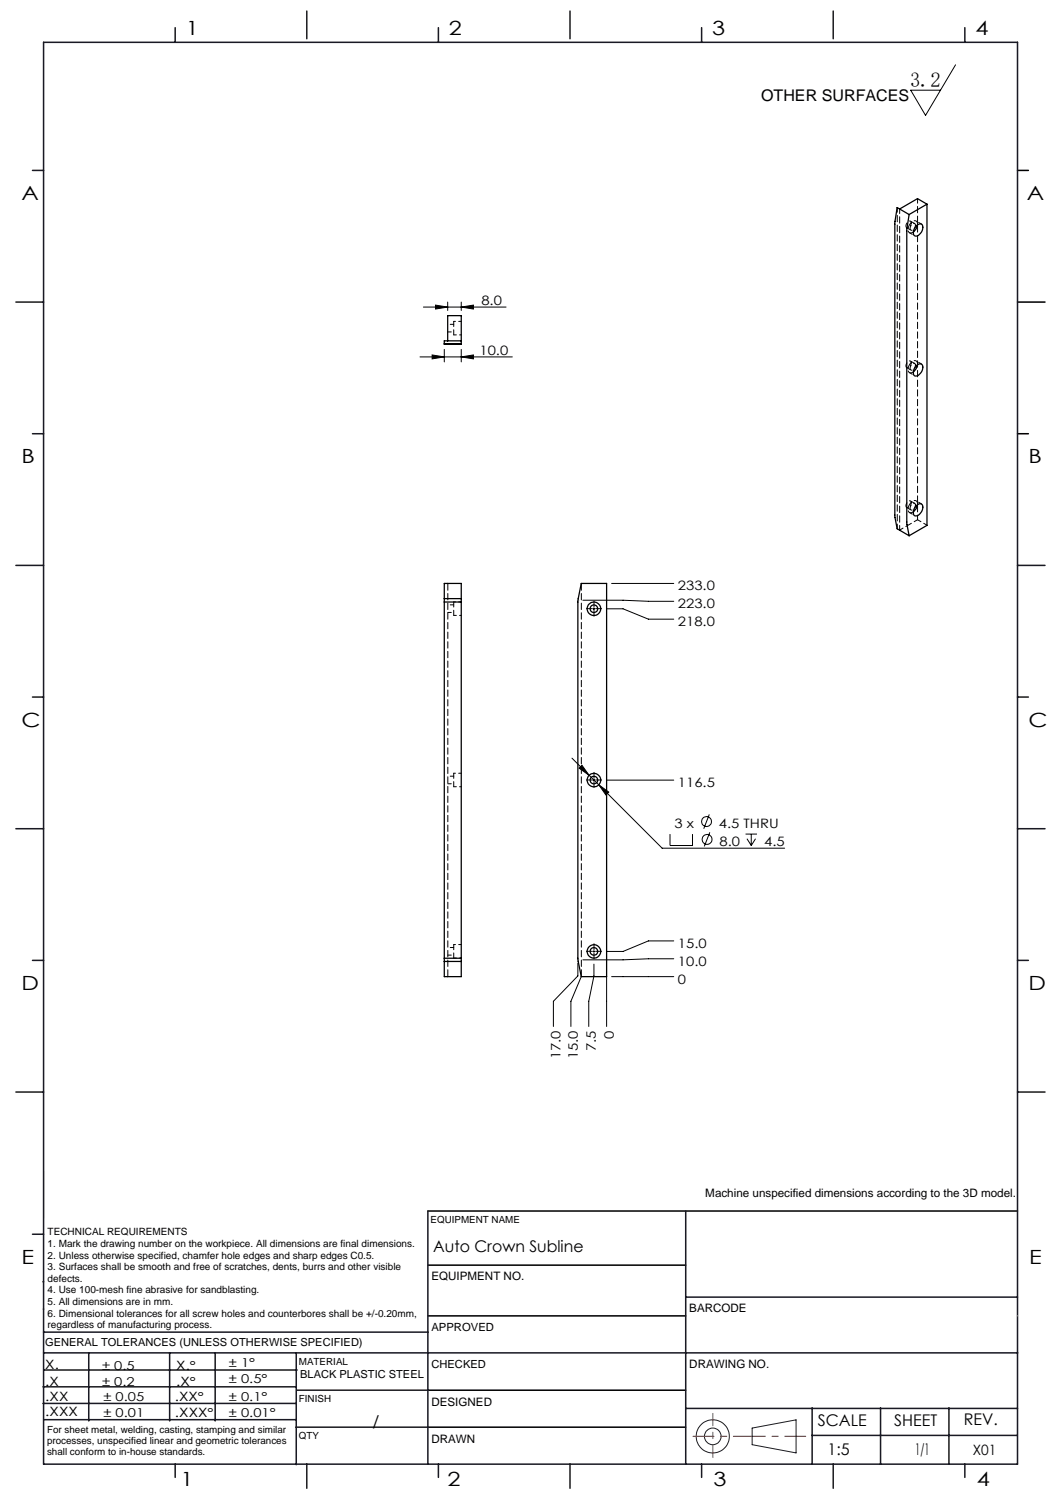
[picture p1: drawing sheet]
<svg xmlns="http://www.w3.org/2000/svg" width="210mm" height="297mm" viewBox="0 0 210 297" stroke-linecap="round" stroke-linejoin="round" font-family="sans-serif">
<g fill="none" stroke="#191924" stroke-width=".2">
<path d="M8.6 231.2v9.4M148.6 282l8.7-1.6v6.5l-8.7-1.6z"/>
<circle cx="140.8" cy="283.7" r="3.3"/>
<circle cx="140.8" cy="283.7" r="1.64"/>
</g>
<path d="M201 33.7h2.2M201 59.7h5.4M201 85.7h2.2M84.5 239.1h116.5M84.6 259.9h50.9M84.6 249.8h50.9M84.6 274.5h50.9M84.5 281.8h51" fill="none" stroke="#000" stroke-width=".3"/>
<path d="M136.9 283.6h22.3" fill="none" stroke="#f00" stroke-width=".2" stroke-dasharray="6.3 1.3 1.3 1.3" stroke-dashoffset="2.2"/>
<path d="M140.8 287.8v-8.7" fill="none" stroke="#f00" stroke-width=".2" stroke-dasharray="6.3 1.3 1.3 1.3" stroke-dashoffset="3.9"/>
<g fill="none" stroke="#191924" stroke-width=".3">
<path d="M8.6 8.4h192.4v280.7h-192.4zM34.6 5.5v2.9M60.6 2.2v5.5M86.6 5.5v2.9M112.6 2.2v5.5M138.6 5.5v2.9M164.6 2.2v5.5M190.6 5.5v2.9M6.4 33.7h2.2M3.1 59.7h5.5M6.4 85.7h2.2M3.1 111.7h5.5"/>
<path d="M201 111.7h5.4M6.4 137.7h2.2M201 137.7h2.2M3.1 163.7h5.5M201 163.7h5.4M6.4 189.6h2.2M201 189.6h2.2M3.1 215.6h5.5M201 215.6h5.4M84.5 239.1v50M135.5 239.1v50M6.4 243.7h2.2"/>
<path d="M8.5 253.1h.1M8.6 258.5h.1M135.5 256.1h65.5M8.5 277.1h49.9M8.5 273.9h49.9M8.6 267.2h192.4M8.6 263.1h75.9M8.8 270.5h49.9M17.5 267.2v13.4M33.5 267.2v13.4M42.5 267.2v13.4M58.5 267.2v22"/>
<path d="M58.6 274.5h26M135.5 278.1h65.5M160.4 278v11.1M174 278v11.1M187.5 278v11.1M8.8 280.3h49.7M34.6 289.1v2.6M58.5 281.8h26M60.6 289.1v4.8M86.6 289.1v2.6M112.6 289.1v4.8M138.6 289.1v2.6"/>
<path d="M160.4 283.5h40.5M164.6 289.1v4.8M190.6 289.1v2.6"/>
</g>
<path d="M114.2 118.5h.1M114.2 189.5h.1M201 259.9h.1" fill="none" stroke="#c0c0c0" stroke-width=".2"/>
<g fill="none" stroke="#000" stroke-width=".2">
<path d="M188.8 12.8l-6 10-2.9-5h5.9M88.4 59.7v1.6M91.1 59.7v1.6M83 70.5h18.2M83.6 60.6h16.4M85.4 70.1l2.4 .4-2.4 .4zM86 60.3l2.4 .3-2.4 .4zM87.8 69v2.5M91.1 60.6l2.4-.3v.7zM91.1 70.5l2.4-.4v.8zM91.1 69v2.5M115.1 118.5l18 .2"/>
<path d="M120.8 115.2h12.3M117.2 120.2h.3M117.3 120v.4M119.8 120.2h3.3l5 2.1h5M113 149.7l3.4 3.4M115 151.1l1.4 2-2-1.4zM116.4 153.1l1.9 1.9M117.2 154.1h.3M117.3 153.9v.3M118.3 155l2 1.4-.6 .6zM118.3 155l12.5 12.5h24.2M119.8 154.1h13.3"/>
<path d="M132.4 164.7v2.3h4.4v-2.3M140.1 160.8l-1.1 2.9M140.2 164.4l-1.1 2.7M147.3 164.7h2.2M147.6 165.6l.8 1.4M148.4 164.7v2.3M149.3 165.6l-.9 1.4M114.2 190.2v2.5l-4.9 5v5M114.8 192.9l-2 4.8v5M117.2 187.9h.3M117.3 187.7v.3M117.3 190.4v2.3l-1 5v5"/>
<path d="M119.8 192.9v9.8M120.8 192.9h12.3M133.1 185.8h-5l-5 2.1h-3.3M133.1 189.3l-18 .2"/>
<circle cx="139.6" cy="162.2" r=".98"/>
<circle cx="139.7" cy="165.7" r=".97"/>
</g>
<path d="M117.3 119.9v-1.2M117 120.2h-1.2M117.3 120.5v1.2M117.7 120.2h1.1M117 154h-1.2M117.3 153.7v-1.2M117.3 154.4v1.1M117.7 154h1.1M117 187.9h-1.2M117.3 187.5v-1.1M117.3 188.2v1.2M117.7 187.9h1.1" fill="none" stroke="#000" stroke-width=".2" stroke-dasharray="15.2 1.3 1.3 1.3"/>
<path d="M114.1 189.5v.1h.1v-.1zM114.1 118.5l.1 .1 .1-.1z" fill="#c0c0c0"/>
<g fill="#000">
<path d="M85.4 70.1l2.4 .4-2.4 .4zM91.1 70.5l2.4-.4v.8z"/>
<path d="M86 60.3l2.4 .3-2.4 .4zM91.1 60.6l2.4-.3v.7zM115 151.1l-.6 .6 2 1.4zM118.3 155l1.4 2 .6-.6z"/>
</g>
<g fill="none" stroke="#000" stroke-width=".25">
<path d="M177.7 41.3l-.5-.3-.4 2.9v58.1l.4 2.4 2.4 1.4M177.7 41.3l1.9 1.1M179.6 42.4l-.5 2.8v58.3l.5 2.3M181 44.7l.2-.3a.66 .66 0 0 1 .9-.1 .66 .66 0 0 1 .2 .9 1.61 1.61 0 0 1-1.5 1.4 1.34 1.34 0 0 1 .2-1.9zM181.3 44.4l-.3 .8-.6 .6M183.1 40.3l-3.5 2.1M183.1 40.3v63.4l-3.5 2.1M183.1 40.3l-1.8-1.1-3.6 2.1M87.8 67.9h3.3M88.4 67.3v-5h2.7v5.6M91.1 67.3h-3.3v.6M181.2 72.1a.66 .66 0 0 1 .9-.2 .66 .66 0 0 1 .2 .9 1.7 1.7 0 0 1-1.5 1.5 1.46 1.46 0 0 1 .4-2.2z"/>
<path d="M181.3 72l-.3 .8-.6 .6M181 99.9a.7 .7 0 0 1 .9-.4 .7 .7 0 0 1 .4 .9 1.42 1.42 0 0 1-1.7 1.4l-.1-1zM181.3 99.7l-.3 .7-.6 .7M87.8 118.2v.7M87.8 118.2v-3h3.3v3M87.8 118.9v70.3M87.8 118.9h3.3M87.8 118.2h3.3M91.1 118.2v.7M91.1 118.9v70.3M114.8 115.2h5v77.7h-5l-.6-3.4v-70.9zM87.8 189.2v.7"/>
<path d="M87.8 189.2h3.3M87.8 189.9h3.3M87.8 189.9v3h3.3v-3M91.1 189.2v.7"/>
<circle cx="117.3" cy="120.2" r=".75"/>
<circle cx="117.3" cy="120.2" r="1.34"/>
<circle cx="117.3" cy="154" r=".75"/>
<circle cx="117.3" cy="154" r="1.34"/>
<circle cx="117.3" cy="187.9" r=".75"/>
<circle cx="117.3" cy="187.9" r="1.33"/>
</g>
<path d="M91.1 67.9h-3.3M88.5 192.9v-77.7M114.8 192.9v-77.7" fill="none" stroke="#000" stroke-width=".2" stroke-dasharray="1.3 .6" stroke-dashoffset="-.1"/>
<path d="M89.6 63.5v2.6M89.6 118.9v2.6M89.6 152.7v2.7M89.6 186.5v2.7" fill="none" stroke="#000" stroke-width=".2" stroke-dasharray="1.3 .6" stroke-dashoffset=".3"/>
<path d="M89.6 66.1h1.5M91.1 63.5h-1.5M91.1 118.9h-1.5M89.6 121.5h1.5M89.6 155.4h1.5M91.1 152.7h-1.5M89.6 189.2h1.5M91.1 186.5h-1.5" fill="none" stroke="#000" stroke-width=".2" stroke-dasharray="1.3 .6" stroke-dashoffset=".8"/>
<g fill="none" stroke="#000" stroke-width=".2" stroke-dasharray="1.3 .6" stroke-dashoffset=".6">
<path d="M179.7 46l1 .6M182.1 44.3l-1.1-.7M88.5 65.5h1.1M89.6 64h-1.1M179.7 73.6l1 .6M182.1 71.9l-1.1-.6M182.1 99.5l-1.1-.6M89.6 119.4h-1.1M179.7 101.2l1 .6M88.5 120.9h1.1M88.5 154.8h1.1M89.6 153.3h-1.1"/>
<path d="M88.5 188.6h1.1M89.6 187.1h-1.1"/>
</g>
<path d="M177.3 104.4v-63.4M177.7 104.7v-63.4M181.3 102.6v-63.4" fill="none" stroke="#000" stroke-width=".2" stroke-dasharray="1.3 .6" stroke-dashoffset=".4"/>
<path d="M181.3 44.4a.63 .63 0 0 0-.3-.8 .63 .63 0 0 0-.9 .2 1.66 1.66 0 0 0-.5 2.1 .66 .66 0 0 0 .9-.1M181.3 72a.63 .63 0 0 0-.3-.8 .63 .63 0 0 0-.9 .3 1.66 1.66 0 0 0-.5 2 .66 .66 0 0 0 .9-.1M181.3 99.7a.63 .63 0 0 0-.3-.8 .63 .63 0 0 0-.9 .2 1.66 1.66 0 0 0-.5 2 .66 .66 0 0 0 .9 0" fill="none" stroke="#000" stroke-width=".2" stroke-dasharray="1.3 .6"/>
<path d="M180 44v-.2a.66 .66 0 0 0-.7 0 .66 .66 0 0 0-.3 .7 .35 .35 0 0 0 .3 .5l.5-.3 .2-.7M180.9 44.5l-.1-.2a.66 .66 0 0 0-.7 0 .66 .66 0 0 0-.3 .7 .35 .35 0 0 0 .3 .5l.5-.4 .3-.6M180 71.6v-.1a.66 .66 0 0 0-.7 0 .66 .66 0 0 0-.3 .6 .35 .35 0 0 0 .3 .5l.5-.3 .2-.7M180.9 72.1l-.1-.2a.66 .66 0 0 0-.7 0 .66 .66 0 0 0-.3 .7 .35 .35 0 0 0 .3 .5l.5-.3 .3-.7M180 99.3v-.2a.66 .66 0 0 0-.7 0 .66 .66 0 0 0-.3 .7 .35 .35 0 0 0 .3 .5l.5-.4 .2-.6M180.9 99.7l-.1-.1a.66 .66 0 0 0-.7 0 .66 .66 0 0 0-.3 .7 .35 .35 0 0 0 .3 .4l.5-.3 .3-.7" fill="none" stroke="#000" stroke-width=".2" stroke-dasharray="1.3 .6" stroke-dashoffset=".7"/>
<path d="M179.1 45l.8 .4M180.7 44.1l-.8-.4M179.1 72.6l.8 .5M180.7 71.8l-.8-.5M180.7 99.4l-.8-.5M177.7 104.7l3.6-2.1M179.1 100.2l.8 .5M181.3 102.6l1.9 1.1" fill="none" stroke="#000" stroke-width=".2" stroke-dasharray="1.3 .6" stroke-dashoffset=".5"/>
<text font-size="4.1" x="179.8" y="17.2">3.2</text>
<g font-size="3.9">
<text x="36.7" y="6.9">1</text>
<text x="88.7" y="6.9">2</text>
<text x="140.7" y="6.9">3</text>
<text x="192.7" y="6.9">4</text>
<text x="4.2" y="39.5">A</text>
<text x="202.9" y="39.5">A</text>
<text x="4.2" y="91.5">B</text>
<text x="203.2" y="91.5">B</text>
<text x="4.2" y="143.5">C</text>
<text x="203.2" y="143.5">C</text>
<text x="4.2" y="195.5">D</text>
<text x="203.2" y="195.5">D</text>
<text x="4.2" y="249.6">E</text>
<text x="203.3" y="249.6">E</text>
<text x="35.7" y="293.4">1</text>
<text x="88.4" y="293.4">2</text>
<text x="141" y="293.4">3</text>
<text x="193" y="293.4">4</text>
</g>
<g font-size="3.2">
<text x="150.4" y="20">OTHER SURFACES</text>
<text x="85.6" y="247.3">Auto Crown Subline</text>
<text x="73.6" y="281.8">/</text>
<text x="161.6" y="281.7">SCALE</text>
<text x="176.7" y="281.5">SHEET</text>
<text x="190.4" y="281.5">REV.</text>
<text x="163.5" y="287.4">1:5</text>
<text x="180.8" y="287.4">1/1</text>
</g>
<text font-size="2.8" x="192.2" y="287.3">X01</text>
<g font-size="2.6">
<text x="95.1" y="60.3">8.0</text>
<text x="94.7" y="70.1">10.0</text>
<text x="133.9" y="116.6">233.0</text>
<text x="133.9" y="123.6">218.0</text>
<text x="133.9" y="120.1">223.0</text>
<text x="133.9" y="155.4">116.5</text>
<text x="133.2" y="163.6">3 x</text>
<text x="142" y="163.6">4.5 THRU</text>
<text x="142.1" y="167.1">8.0</text>
<text x="151" y="167.1">4.5</text>
<text x="133.9" y="187.2">15.0</text>
<text x="133.9" y="190.7">10.0</text>
<text x="133.9" y="194.2">0</text>
<text x="110.7" y="209.2" transform="rotate(-90 110.7 209.2)">17.0</text>
<text x="114.2" y="209.2" transform="rotate(-90 114.2 209.2)">15.0</text>
<text x="117.7" y="207.6" transform="rotate(-90 117.7 207.6)">7.5</text>
<text x="121.2" y="205.1" transform="rotate(-90 121.2 205.1)">0</text>
</g>
<g font-size="2.5">
<text x="8.9" y="273.6">.X</text>
<text x="8.9" y="270.4">X.</text>
<text x="34.8" y="273.7">.X°</text>
<text x="34.8" y="270.5">X.°</text>
<text x="9" y="276.7">.XX</text>
<text x="9" y="279.7">.XXX</text>
<text x="34.5" y="276.7">.XX°</text>
<text x="34.6" y="279.8">.XXX°</text>
</g>
<g font-size="2.4">
<text x="45.2" y="270">± 1°</text>
<text x="20.2" y="270.4">± 0.5</text>
<text x="20.2" y="273.7">± 0.2</text>
<text x="45.2" y="273.2">± 0.5°</text>
<text x="20.4" y="279.7">± 0.01</text>
<text x="20.4" y="276.7">± 0.05</text>
<text x="45.2" y="276.7">± 0.1°</text>
<text x="45.2" y="279.7">± 0.01°</text>
</g>
<g font-size="2.3">
<text x="139.3" y="236.4">Machine unspecified dimensions according to the 3D model.</text>
<text x="85.2" y="252.9">EQUIPMENT NO.</text>
<text x="136.2" y="259.2">BARCODE</text>
<text x="136.2" y="270.2">DRAWING NO.</text>
<text x="85.2" y="277.6">DESIGNED</text>
<text x="85.2" y="284.9">DRAWN</text>
</g>
<g font-size="2.2">
<text x="85.2" y="262.8">APPROVED</text>
<text x="8.9" y="265.9">GENERAL TOLERANCES (UNLESS OTHERWISE SPECIFIED)</text>
<text x="59.3" y="272.1">BLACK PLASTIC STEEL</text>
<text x="85.2" y="270.1">CHECKED</text>
</g>
<g font-size="2">
<text x="9.4" y="243.9">TECHNICAL REQUIREMENTS</text>
<text x="9.4" y="246.2">1. Mark the drawing number on the workpiece. All dimensions are final dimensions.</text>
<text x="9.4" y="248.5">2. Unless otherwise specified, chamfer hole edges and sharp edges C0.5.</text>
<text x="9.4" y="250.8">3. Surfaces shall be smooth and free of scratches, dents, burrs and other visible</text>
<text x="9.4" y="253.1">defects.</text>
<text x="9.4" y="255.4">4. Use 100-mesh fine abrasive for sandblasting.</text>
<text x="9.4" y="257.7">5. All dimensions are in mm.</text>
<text x="9.4" y="260">6. Dimensional tolerances for all screw holes and counterbores shall be +/-0.20mm,</text>
<text x="9.4" y="262.3">regardless of manufacturing process.</text>
</g>
<g font-size="1.9">
<text x="85.1" y="241.5">EQUIPMENT NAME</text>
<text x="59.1" y="269.5">MATERIAL</text>
<text x="59.1" y="276.9">FINISH</text>
<text x="9.3" y="282.9">For sheet metal, welding, casting, stamping and similar</text>
<text x="9.3" y="285.2">processes, unspecified linear and geometric tolerances</text>
<text x="9.3" y="287.4">shall conform to in-house standards.</text>
<text x="59.1" y="284.2">QTY</text>
</g>
</svg>
